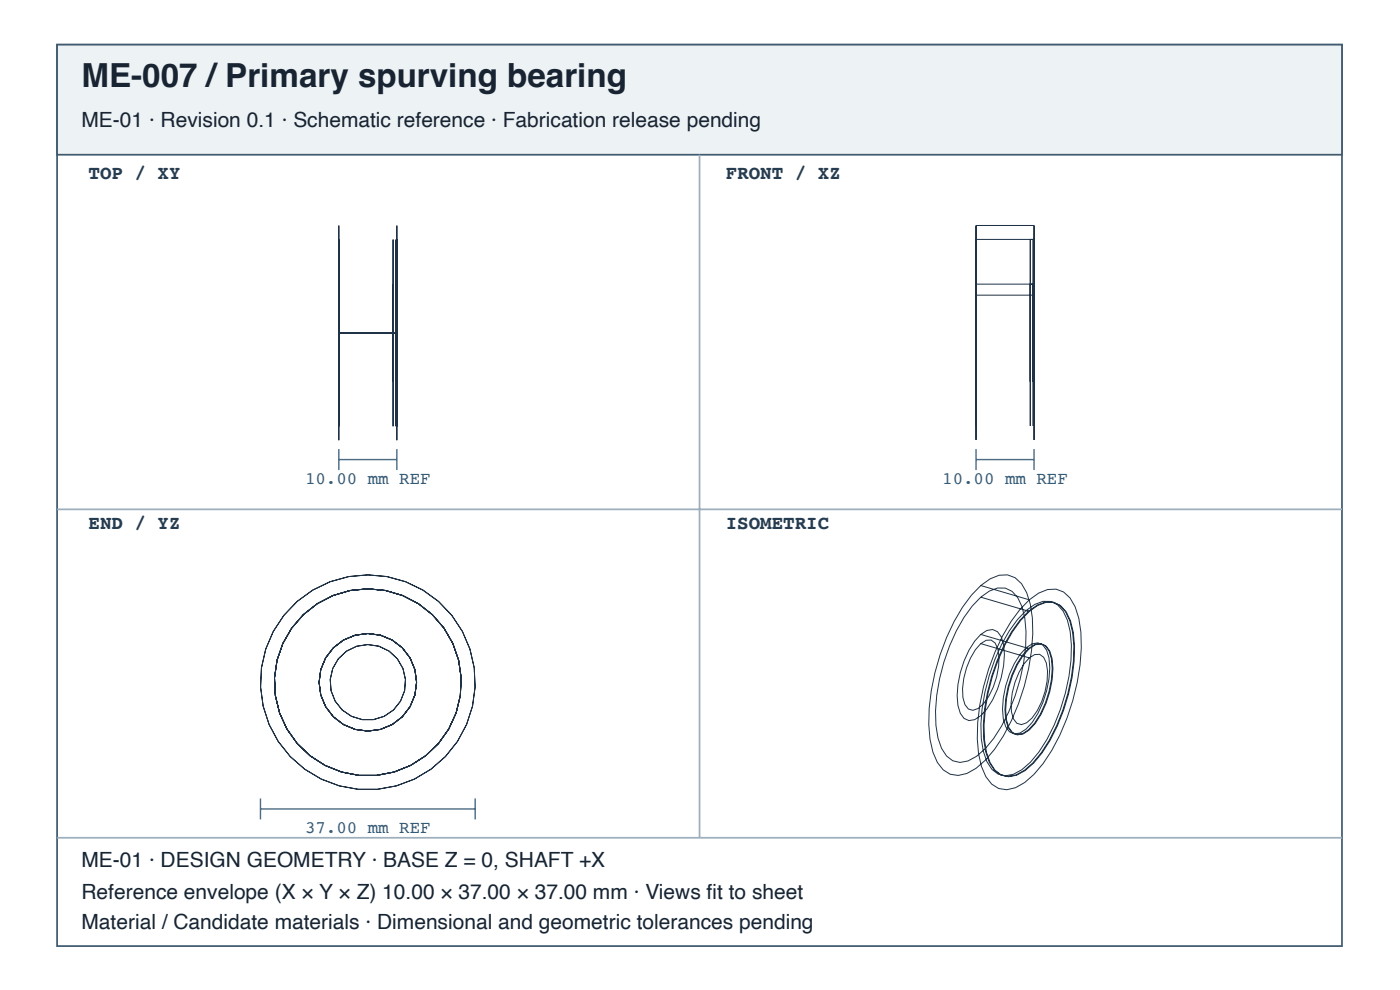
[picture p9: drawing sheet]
<svg xmlns="http://www.w3.org/2000/svg" width="297mm" height="210mm" viewBox="0 0 297 210" stroke-linecap="round" stroke-linejoin="round" font-family="sans-serif">
<path d="M12.1 9.5h272.6v191.1h-272.6z" fill="none" stroke="#405a70" stroke-width=".37"/>
<path d="M12.1 9.5h272.6v23.3h-272.6z" fill="#edf2f5"/>
<path d="M12.1 9.5h272.6v23.3h-272.6z" fill="none" stroke="#405a70" stroke-width=".37"/>
<path d="M148.4 32.8v144.8M12.1 108h272.6M12.1 177.6h272.6" fill="none" stroke="#9daebc" stroke-width=".37"/>
<g fill="none" stroke="#203246" stroke-width=".21">
<path d="M71.9 47.8v45.5zM71.9 50.8v39.6zM83.4 50.8v39.6zM84 50.8v39.6zM84.2 47.8v45.5zM84.2 50.8v39.6zM207.1 47.8v45.5zM207.1 50.8v39.5zM207.1 47.8h12.3M207.1 50.8h12.3M218.6 50.8v39.5zM219.2 50.8v39.5z"/>
<path d="M219.4 47.8v45.5zM219.4 50.8v39.5zM71.9 60.2v20.7zM71.9 62.6v16zM71.9 70.6h12.3M83.4 60.2v20.7zM84 60.2v20.7zM84.2 60.2v20.7zM84.2 62.6v16zM207.1 60.2v20.7zM207.1 62.6v15.9zM207.1 60.2h12.3"/>
<path d="M207.1 62.6h12.3M218.6 60.2v20.7zM219.2 60.2v20.7zM219.4 60.2v20.7zM219.4 62.6v15.9zM208.1 124.1l1.9-1.4a4.8 4.8 0 0 1 6.7 1 17.1 17.1 0 0 1 2.4 10.6 46.8 46.8 0 0 1-8.1 24.5l-1.9 2.4-2 1.7-2 1.1a4.7 4.7 0 0 1-6.2-2.4 20.9 20.9 0 0 1-1.8-11.5 45.9 45.9 0 0 1 9-23.9zM208.1 126.6l1.8-1.3a4.2 4.2 0 0 1 6 1.4 17.6 17.6 0 0 1 1.7 10.5 40.7 40.7 0 0 1-6.8 19.4l-1.8 2.2-1.8 1.6-1.8 .9a4.2 4.2 0 0 1-5.7-2.6 21.4 21.4 0 0 1-1-11.3 39.2 39.2 0 0 1 7.6-18.9zM208.1 134.5l1.3-.8 1.2-.2 1 .4 .8 1.1a13.9 13.9 0 0 1 0 8.6 16.9 16.9 0 0 1-4.3 8.1l-1.3 .9-1.2 .2-1.1-.5-.8-1.1a13.9 13.9 0 0 1 0-8.6 16.9 16.9 0 0 1 4.4-8.1zM208.1 136.5l1.1-.8h1.1l.8 .6a9.3 9.3 0 0 1 .3 7.2 11.7 11.7 0 0 1-3.9 6.7l-1.1 .4-1-.3-.7-.9a11.8 11.8 0 0 1 .3-7.8l.9-2.1 1-1.8zM208.1 124.1l10.3 3.1M208.1 126.6l10.3 3M208.1 134.5l10.3 3"/>
<path d="M208.1 136.5l10.3 3M217.7 129.4l1.8-1.3a4.2 4.2 0 0 1 6 1.4 17.6 17.6 0 0 1 1.7 10.5 40.7 40.7 0 0 1-6.8 19.4l-1.8 2.2-1.8 1.6-1.8 1a4.2 4.2 0 0 1-5.6-2.7 21.4 21.4 0 0 1-1-11.3 39.2 39.2 0 0 1 7.5-18.9zM217.7 137.3l1.3-.8 1.2-.2 1 .5 .8 1a13.9 13.9 0 0 1 0 8.7 16.9 16.9 0 0 1-4.3 8.1l-1.3 .8-1.2 .2-1-.5-.8-1a13.9 13.9 0 0 1 0-8.7 16.9 16.9 0 0 1 4.3-8.1zM217.7 137.3l.5 .2M218.2 129.6l1.8-1.3a4.2 4.2 0 0 1 6 1.4 17.6 17.6 0 0 1 1.7 10.4 40.7 40.7 0 0 1-6.8 19.5l-1.8 2.1-1.8 1.6-1.8 1a4.2 4.2 0 0 1-5.6-2.7 21.4 21.4 0 0 1-1-11.2 39.2 39.2 0 0 1 7.5-18.9zM218.2 137.5l1.3-.9 1.2-.2 1.1 .5 .8 1.1a13.9 13.9 0 0 1 0 8.6 16.9 16.9 0 0 1-4.4 8.1l-1.3 .9-1.2 .2-1-.5-.8-1.1a13.9 13.9 0 0 1 0-8.6 16.9 16.9 0 0 1 4.3-8.1zM218.4 127.2l1.9-1.4a4.8 4.8 0 0 1 6.7 1 17.1 17.1 0 0 1 2.4 10.6 46.8 46.8 0 0 1-8.1 24.5l-1.9 2.3-2 1.7-2 1.1a4.7 4.7 0 0 1-6.3-2.3 20.9 20.9 0 0 1-1.7-11.5 45.9 45.9 0 0 1 9-24zM218.4 129.6l1.8-1.3a4.2 4.2 0 0 1 6 1.4 17.6 17.6 0 0 1 1.7 10.5 40.8 40.8 0 0 1-6.8 19.4l-1.8 2.2-1.8 1.6-1.8 1a4.2 4.2 0 0 1-5.7-2.7 21.4 21.4 0 0 1-1-11.3 39.2 39.2 0 0 1 7.5-18.9zM218.4 137.5l1.3-.8 1.2-.2 1 .5 .8 1a13.9 13.9 0 0 1 0 8.7 16.9 16.9 0 0 1-4.3 8.1l-1.3 .8-1.2 .2-1.1-.5-.8-1a13.9 13.9 0 0 1 0-8.7 16.9 16.9 0 0 1 4.4-8.1zM218.4 139.5l1.1-.7 1.1-.1 .8 .6a9.3 9.3 0 0 1 .3 7.2 11.7 11.7 0 0 1-3.9 6.7l-1.1 .4-1-.3-.7-.9a11.8 11.8 0 0 1 .3-7.8l.9-2.1 1-1.7z"/>
<circle cx="78" cy="144.7" r="8"/>
<circle cx="78" cy="144.7" r="19.8"/>
<circle cx="78" cy="144.7" r="10.3"/>
<circle cx="78" cy="144.7" r="22.8"/>
</g>
<path d="M71.9 95.2v4.5M71.9 97.4h12.3M84.2 95.2v4.5M207.1 97.4h12.3M207.1 95.2v4.5M219.4 95.2v4.5M55.3 169.3v4.4M55.3 171.5h45.5M100.8 169.3v4.4" fill="none" stroke="#466b86" stroke-width=".3"/>
<text font-size="7" fill="#182431" x="17.3" y="18.4">ME-007 /Primary spurving bearing</text>
<g font-size="4.4" fill="#182431">
<text x="17.3" y="26.9">ME-01 · Revision 0.1 · Schematic reference · Fabrication release pending</text>
<text x="17.3" y="183.9">ME-01 · DESIGN GEOMETRY · BASE Z = 0, SHAFT +X</text>
<text x="17.3" y="190.6">Reference envelope (X × Y × Z) 10.00 × 37.00 × 37.00 mm · Views fi t to sheet</text>
<text x="17.3" y="196.9">Material / Candidate materials · Dimensional and geometric tolerances pending</text>
</g>
<g font-size="4.1" fill="#263d52">
<text x="18.8" y="38">TOP / XY</text>
<text x="154" y="38">FRONT / XZ</text>
<text x="18.8" y="112.1">END / YZ</text>
<text x="154" y="112.1">ISOMETRIC</text>
</g>
<g font-size="3.7" fill="#335b78">
<text x="64.7" y="102.6">10.00 mm REF</text>
<text x="199.9" y="102.6">10.00 mm REF</text>
<text x="64.7" y="176.7">37.00 mm REF</text>
</g>
</svg>
